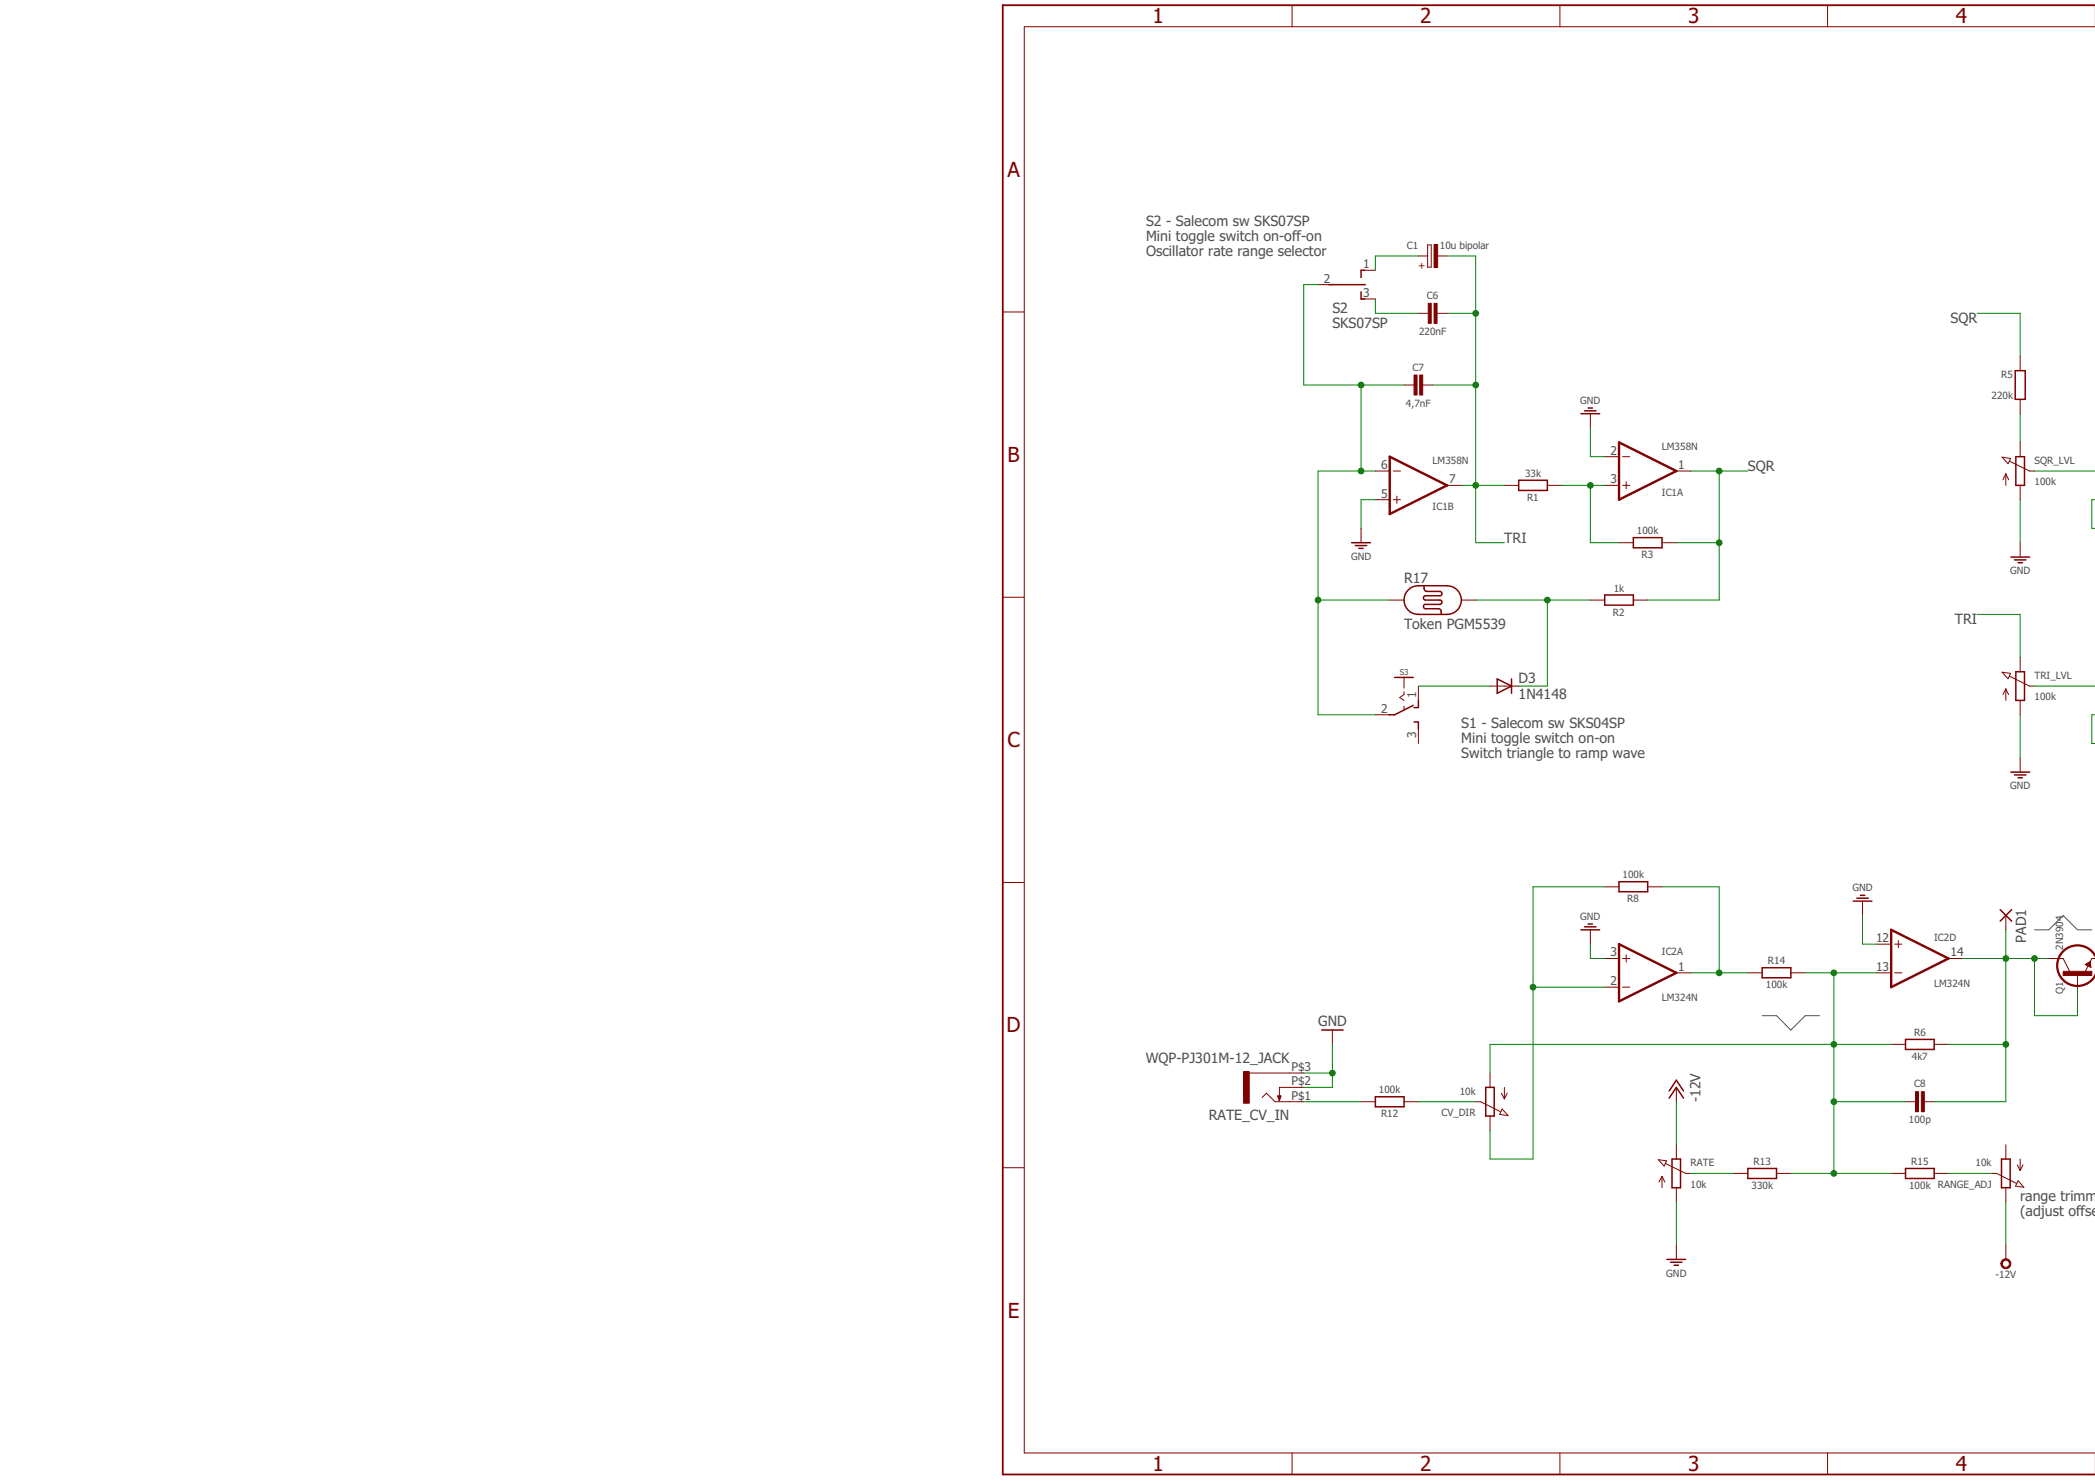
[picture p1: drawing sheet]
<svg xmlns="http://www.w3.org/2000/svg" width="297mm" height="210mm" viewBox="0 0 297 210" stroke-linecap="round" stroke-linejoin="round" font-family="sans-serif">
<path d="M288.5 131.8h2l2-2 2.1 2h2M249.9 144h2l2 2 2-2h2.1" fill="none" stroke="#505050" stroke-width=".14"/>
<g fill="none" stroke="#800000" stroke-width=".14">
<path d="M183.2 .7v3.1M221.2 .7v3.1M259.1 .7v3.1M297.1 3.8h-151.9v202.1h151.9M193 38.3h2M201.1 36.3h1.3M202.4 34.7h.5v3.2h-.5zM203.7 36.3h1.5M142.2 44.2h3M186.9 40.3h2M193 42.4h2M199.1 54.6h1.4"/>
<path d="M201.1 44.4h1.4M201.7 54.6h1.4M203.7 44.4h1.5M225.5 58.6v2.1M286.4 50.5v2M286.4 56.6v2M193 74.9v2M195 66.8h2M195 70.8h2M197.5 66.8h1.1M197.5 70.8h1.1M198.1 70.3v1"/>
<path d="M205.2 68.8h2M213.3 68.8h2M219.4 68.8h2M227.5 68.8h2.1M227.5 64.7h2.1M229.6 76.9h2M230.1 68.8h1M230.1 64.7h1M230.6 68.3v1M235.6 76.9h2.1M237.7 66.8h2M283.9 64.8l1.2 .2-.4 .7z"/>
<path d="M284.4 67.2v1.6M284.4 67.2l-.4 .8M284.4 67.2l.4 .8M284.9 65.4l2.9 1.4h.7M286.4 62.7v2M286.4 68.8v2M286.4 76.9v2.1M142.2 84.6h3M197 85h2.1M199.1 96v1.5M199.1 98v.4l-.6 .5 .6 .4M201.1 97.2v2.1"/>
<path d="M207.2 85h2M211.3 97.2h4M225.5 85h2M231.6 85h2M283.9 95.3l1.2 .1-.4 .8zM284.4 97.6v1.7M284.4 97.6l-.4 .8M284.4 97.6l.4 .8M284.9 95.8l2.9 1.4h.7M286.4 93.2v2M286.4 99.3v2M195 101.3h2"/>
<path d="M199.1 100.1v.5M201.1 103.3v2.1M286.4 107.4v2M142.2 125.1h3M225.5 131.8v2M227.5 135.8h2.1M227.5 139.9h2.1M227.5 125.7h2.1M230.1 135.8h1M230.1 139.9h1M230.6 135.3v1.1M233.6 125.7h2"/>
<path d="M237.7 137.9h2M247.8 137.9h2.1M253.9 137.9h2M264.1 127.7v2.1M266.1 137.9h2M266.1 133.8h2M268.6 137.9h1.1M268.6 133.8h1.1M269.2 133.3v1M276.3 135.8h2M284.4 129.8v2M290.5 135.8h2l1 2"/>
<path d="M294.6 137.9v2M295.7 136.7l.7-.4 .1 .8zM296.4 136.3l-.7 1.3M297.1 135.8h-.5l-.2 .5M177.1 152.1h7.7M178.9 155.6l.7-.7 1.2 1.2h4M184.8 154.1h-3.4v1.9M188.9 146v2M193 156.1h2M199.1 156.1h2M209.2 156.1h.7l2.9 1.5M211.3 152.1v2"/>
<path d="M211.3 158.2v2M212.9 154.9l.4 .8M213 157.2l.8 .9-1.2-.2zM213.3 154.1v1.6M213.7 154.9l-.4 .8M237.7 154.1v2M268.1 148h2.1M270.2 156.1h1.4M272.8 156.1h1.4M274.2 148h2.1M142.2 165.5h3M235.1 164.4l1.2 .1-.4 .8z"/>
<path d="M235.6 166.7v1.6M235.6 166.7l-.4 .8M235.6 166.7l.5 .8M236.2 164.9l2.8 1.4h.7M237.7 162.2v2.1M237.7 168.3v2.1M237.7 176.5v2M245.8 166.3h2M251.9 166.3h2M268.1 166.3h2.1M274.2 166.3h2.1M282.4 166.3h.7l2.8 1.4"/>
<path d="M284.4 162.2v2.1M284.4 168.3v2.1M284.4 176.5v2M286 165.1l.4 .8M286.1 167.3l.9 1-1.2-.2zM286.4 164.3v1.6M286.8 165.1l-.4 .8M183.2 205.9v3.1M221.2 205.9v3.1M259.1 205.9v3.1"/>
</g>
<g fill="none" stroke="#800000" stroke-width=".21">
<path d="M193.5 38.3h-.5v1M188.4 40.3h5.2M193 41.4v1h.5M224.2 58.6h2.6M224.7 58.2h1.6M225.2 57.8h.6M285.7 52.5h1.4v4.1h-1.4zM191.6 76.9h2.7M192.2 77.3h1.6M192.7 77.7h.6M215.3 68.1h4.1v1.4h-4.1zM231.6 76.2h4v1.4h-4z"/>
<path d="M285.1 79h2.7M285.6 79.4h1.7M285.8 64.7h1.2v4.1h-1.2zM286.1 79.8h.6M197.7 96h2.7M199.7 83.6a1.96 1.96 0 0 1 1.4-.6h4.1a2.03 2.03 0 0 1 2 2 2.03 2.03 0 0 1-2 2.1h-4.1a2.03 2.03 0 0 1-1.9-1.3 2.03 2.03 0 0 1 .5-2.2zM200.4 100l-2.7 1.3h-.8M201.1 99.3v1M201.9 83v.4a.4 .4 0 0 0 .4 .4l2 .1a.3 .3 0 0 1 .1 .3 .3 .3 0 0 1-.2 .2h-2.1a.31 .31 0 0 0-.3 .3 .31 .31 0 0 0 .3 .3h2.1a.31 .31 0 0 1 .3 .4 .31 .31 0 0 1-.3 .3h-2.1a.31 .31 0 0 0-.3 .3 .31 .31 0 0 0 .3 .3h1.8a.37 .37 0 0 1 .4 .4v.4M212.3 96.2l2 1-2 1.1zM214.3 96.2v2.1M227.5 84.3h4.1v1.5h-4.1z"/>
<path d="M285.8 95.2h1.2v4.1h-1.2zM200.5 102.3h.5M200.5 100.3h.5M201.1 102.3v1M285.1 109.4h2.7M285.6 109.8h1.7M286.1 110.2h.6M224.2 131.8h2.6M224.7 131.4h1.6M225.2 131h.6M229.6 125h4v1.4h-4zM249.9 137.2h4v1.4h-4z"/>
<path d="M262.8 127.7h2.6M263.3 127.3h1.6M263.8 126.9h.6M283.6 128.9l1.6 1.7M285.2 128.9l-1.6 1.7M295.8 136.7l.5 .2v-.3l-.2 .1M181.2 155.3h.4l-.2 .7zM187.4 146h3M195 155.4h4.1v1.5h-4.1zM210.7 154.1h1.2v4.1h-1.2zM236.7 155.6l1-1.5 1 1.5M236.7 154.6l1-1.5 1 1.5"/>
<path d="M270.2 147.3h4v1.4h-4zM236.3 178.5h2.7M236.9 178.9h1.6M237.1 164.3h1.2v4h-1.2zM237.4 179.3h.6M247.8 165.6h4.1v1.4h-4.1zM270.2 165.6h4v1.4h-4zM283.8 164.3h1.2v4h-1.2z"/>
</g>
<path d="M197 64.7l8.2 4.1-8.2 4.1zM229.6 62.7l8.1 4.1-8.1 4zM229.6 133.8l8.1 4.1-8.1 4zM268.1 131.8l8.2 4-8.2 4.1z" fill="none" stroke="#800000" stroke-width=".34"/>
<g fill="#800000" stroke="#800000" stroke-width=".14">
<path d="M176.3 151.9h.8v4.5h-.8z"/>
<path d="M203.3 43h.5v2.8h-.5z"/>
<path d="M202.5 43h.4v2.8h-.4z"/>
<path d="M201.3 53.1h.4v2.9h-.4z"/>
<path d="M200.5 53.1h.4v2.9h-.4z"/>
<path d="M272.4 154.7h.4v2.9h-.4z"/>
<path d="M271.6 154.7h.4v2.9h-.4z"/>
<path d="M203.3 34.6h.5v3.3h-.5z"/>
<path d="M292.5 137.7h4.1v.6h-4.1z"/>
</g>
<path d="M297.1 .7h-154.9v208.3h154.9M295.8 136.7l.5-.3 .1 .5" fill="none" stroke="#800000" stroke-width=".25"/>
<path d="M283.9 178.6a.71 .71 0 0 1 1.1 .1 .71 .71 0 0 1-.4 1.1 .71 .71 0 0 1-.9-.7h.2a.51 .51 0 0 1 .7-.5 .51 .51 0 0 1 .2 .8 .51 .51 0 0 1-.9-.1v-.2h-.2z" fill-rule="evenodd" fill="#800000" stroke="#800000" stroke-width=".14"/>
<path d="M297.1 135.5a2.87 2.87 0 0 0-4.4-.9 2.87 2.87 0 0 0 0 4.5 2.87 2.87 0 0 0 4.4-.9" fill="none" stroke="#800000" stroke-width=".32"/>
<g fill="none" stroke="#008000" stroke-width=".14">
<path d="M201.1 36.3h-6.1v2M205.2 36.3h4v40.6h4.1M186.9 40.3h-2.1v14.3h14.3M193 54.6v12.2M195 42.4v2h6.1M203.1 54.6h6.1M205.2 44.4h4M280.3 44.4h6.1v6.1M286.4 58.6v4.1M195 66.8h-8.1v34.5h8.1M195 70.8h-2v4.1M207.2 68.8h6.1"/>
<path d="M221.4 68.8h6.1M225.5 68.8v8.1h4.1M225.5 60.7v4h2M237.7 76.9h6.1M239.7 66.8h8.1M243.8 66.8v18.2h-10.2M286.4 70.8v6.1M288.5 66.8h8.6M297.1 70.8h-.5v4.1h.5M186.9 85h10.1M201.1 97.2h10.2M209.2 85h16.3"/>
<path d="M219.4 85v12.2h-4.1M280.3 87.1h6.1v6.1M288.5 97.2h8.6M286.4 101.3v6.1M297.1 101.3h-.5v4.1h.5M217.4 139.9h10.1M225.5 133.8v2h2M227.5 125.7h-10.1v38.6h-6.1v-4.1M235.6 125.7h8.2v12.2M239.7 137.9h8.1M255.9 137.9h10.2M260 137.9v28.4"/>
<path d="M264.1 129.8v4h2M278.3 135.8h12.2M284.4 131.8v24.3h-10.2M288.5 135.8v8.2h6.1v-4.1M184.8 152.1h4.1M184.8 156.1h8.2M188.9 148v6.1h-4.1M201.1 156.1h8.1M237.7 156.1v6.1M260 156.1h10.2M268.1 148h-56.8v4.1M276.3 148h8.1"/>
<path d="M237.7 170.4v6.1M239.7 166.3h6.1M253.9 166.3h14.2M276.3 166.3h6.1M284.4 170.4v6.1"/>
</g>
<g fill="#008000" stroke="#008000" stroke-width=".14">
<circle cx="193" cy="66.8" r=".4"/>
<circle cx="193" cy="54.6" r=".4"/>
<circle cx="186.9" cy="85" r=".4"/>
<circle cx="209.2" cy="68.8" r=".4"/>
<circle cx="209.2" cy="54.6" r=".4"/>
<circle cx="209.2" cy="44.4" r=".4"/>
<circle cx="225.5" cy="68.8" r=".4"/>
<circle cx="243.8" cy="76.9" r=".4"/>
<circle cx="243.8" cy="66.8" r=".4"/>
<circle cx="188.9" cy="152.1" r=".4"/>
<circle cx="243.8" cy="137.9" r=".4"/>
<circle cx="260" cy="137.9" r=".4"/>
<circle cx="260" cy="148" r=".4"/>
<circle cx="260" cy="166.3" r=".4"/>
<circle cx="260" cy="156.1" r=".4"/>
<circle cx="284.4" cy="135.8" r=".4"/>
<circle cx="288.5" cy="135.8" r=".4"/>
<circle cx="284.4" cy="148" r=".4"/>
<circle cx="217.4" cy="139.9" r=".4"/>
<circle cx="219.4" cy="85" r=".4"/>
</g>
<g font-size="2.9" fill="#800000">
<text x="163.4" y="3.3">1</text>
<text x="201.4" y="3.3">2</text>
<text x="239.3" y="3.3">3</text>
<text x="277.3" y="3.3">4</text>
<text x="142.8" y="25">A</text>
<text x="142.8" y="65.5">B</text>
<text x="142.8" y="105.9">C</text>
<text x="142.7" y="146.3">D</text>
<text x="142.9" y="186.8">E</text>
<text x="163.4" y="208.5">1</text>
<text x="201.4" y="208.5">2</text>
<text x="239.3" y="208.5">3</text>
<text x="277.3" y="208.5">4</text>
</g>
<g font-size="2" fill="#505050">
<text x="162.5" y="32">S2 - Salecom sw SKS07SP</text>
<text x="162.5" y="34.1">Mini toggle switch on-off-on</text>
<text x="162.5" y="36.3">Oscillator rate range selector</text>
<text x="188.9" y="46.4">SKS07SP</text>
<text x="188.9" y="44.4">S2</text>
<text x="276.5" y="45.8">SQR</text>
<text x="247.8" y="66.8">SQR</text>
<text x="213.3" y="76.9">TRI</text>
<text x="199.1" y="82.6">R17</text>
<text x="199.1" y="89.1">Token PGM5539</text>
<text x="277.2" y="88.5">TRI</text>
<text x="215.3" y="99.1">1N4148</text>
<text x="215.3" y="96.8">D3</text>
<text x="207.2" y="103.1">S1 - Salecom sw SKS04SP</text>
<text x="207.2" y="105.3">Mini toggle switch on-on</text>
<text x="207.2" y="107.4">Switch triangle to ramp wave</text>
<text x="287.3" y="133.6" transform="rotate(-90 287.3 133.6)">PAD1</text>
<text x="186.9" y="145.4">GND</text>
<text x="162.4" y="150.7">WQP-PJ301M-12_JACK</text>
<text x="171.4" y="158.8">RATE_CV_IN</text>
<text x="241.1" y="156.2" transform="rotate(-90 241.1 156.2)">-12V</text>
<text x="286.4" y="170.3">range trimme</text>
<text x="286.4" y="172.4">(adjust offset</text>
</g>
<g font-size="1.7" fill="#505050">
<text x="187.7" y="40.1">2</text>
<text x="193.3" y="38">1</text>
<text x="193.3" y="42.1">3</text>
<text x="228.3" y="64.4">2</text>
<text x="195.8" y="66.5">6</text>
<text x="195.8" y="70.5">5</text>
<text x="205.4" y="68.5">7</text>
<text x="228.3" y="68.5">3</text>
<text x="238" y="66.5">1</text>
<text x="195.8" y="101">2</text>
<text x="200.8" y="99" transform="rotate(-90 200.8 99)">1</text>
<text x="200.8" y="104.5" transform="rotate(-90 200.8 104.5)">3</text>
<text x="228.3" y="135.6">3</text>
<text x="238" y="137.6">1</text>
<text x="266" y="137.6">13</text>
<text x="266" y="133.5">12</text>
<text x="276.6" y="135.6">14</text>
<text x="228.3" y="139.6">2</text>
<text x="183.1" y="151.8">P$3</text>
<text x="183.1" y="155.9">P$1</text>
<text x="183.1" y="153.8">P$2</text>
</g>
<g font-size="1.4" fill="#505050">
<text x="199.5" y="35.3">C1</text>
<text x="204.1" y="35.3">10u bipolar</text>
<text x="201.2" y="47.5">220nF</text>
<text x="202.3" y="42.4">C6</text>
<text x="200.3" y="52.5">C7</text>
<text x="283.7" y="53.6">R5</text>
<text x="199.3" y="57.6">4,7nF</text>
<text x="224" y="57.2">GND</text>
<text x="282.4" y="56.6">220k</text>
<text x="203.1" y="65.7">LM358N</text>
<text x="235.6" y="63.7">LM358N</text>
<text x="288.5" y="65.7">SQR_LVL</text>
<text x="216.2" y="67.6">33k</text>
<text x="216.5" y="71">R1</text>
<text x="235.6" y="70.3">IC1A</text>
<text x="288.5" y="68.8">100k</text>
<text x="203.1" y="72.3">IC1B</text>
<text x="232.1" y="75.7">100k</text>
<text x="191.6" y="79.4">GND</text>
<text x="228.8" y="83.8">1k</text>
<text x="232.8" y="79.1">R3</text>
<text x="285" y="81.4">GND</text>
<text x="228.7" y="87.3">R2</text>
<text x="288.5" y="99.3">100k</text>
<text x="288.5" y="96.2">TRI_LVL</text>
<text x="285" y="111.9">GND</text>
<text x="230.1" y="124.5">100k</text>
<text x="224" y="130.4">GND</text>
<text x="230.7" y="127.9">R8</text>
<text x="262.6" y="126.3">GND</text>
<text x="235.6" y="135.3">IC2A</text>
<text x="250.7" y="136.7">R14</text>
<text x="274.2" y="133.3">IC2D</text>
<text x="292.5" y="134.6" transform="rotate(-90 292.5 134.6)">2N3904</text>
<text x="235.6" y="141.9">LM324N</text>
<text x="250.4" y="140.1">100k</text>
<text x="274.2" y="139.9">LM324N</text>
<text x="292.5" y="140.9" transform="rotate(-90 292.5 140.9)">Q1</text>
<text x="271.4" y="146.8">R6</text>
<text x="195.5" y="155">100k</text>
<text x="207" y="155.1">10k</text>
<text x="271.1" y="150.2">4k7</text>
<text x="271.4" y="154.1">C8</text>
<text x="195.8" y="158.4">R12</text>
<text x="204.4" y="158.2">CV_DIR</text>
<text x="270.6" y="159.2">100p</text>
<text x="239.7" y="165.3">RATE</text>
<text x="248.6" y="165.1">R13</text>
<text x="271" y="165.1">R15</text>
<text x="280.1" y="165.3">10k</text>
<text x="239.7" y="168.3">10k</text>
<text x="248.3" y="168.5">330k</text>
<text x="270.7" y="168.5">100k RANGE_ADJ</text>
<text x="236.3" y="180.9">GND</text>
<text x="282.9" y="181.1">-12V</text>
</g>
<text font-size="1.4" fill="#800000" x="201.1" y="38.1">+</text>
<text font-size="1.1" fill="#505050" x="198.5" y="95.6">S3</text>
</svg>
